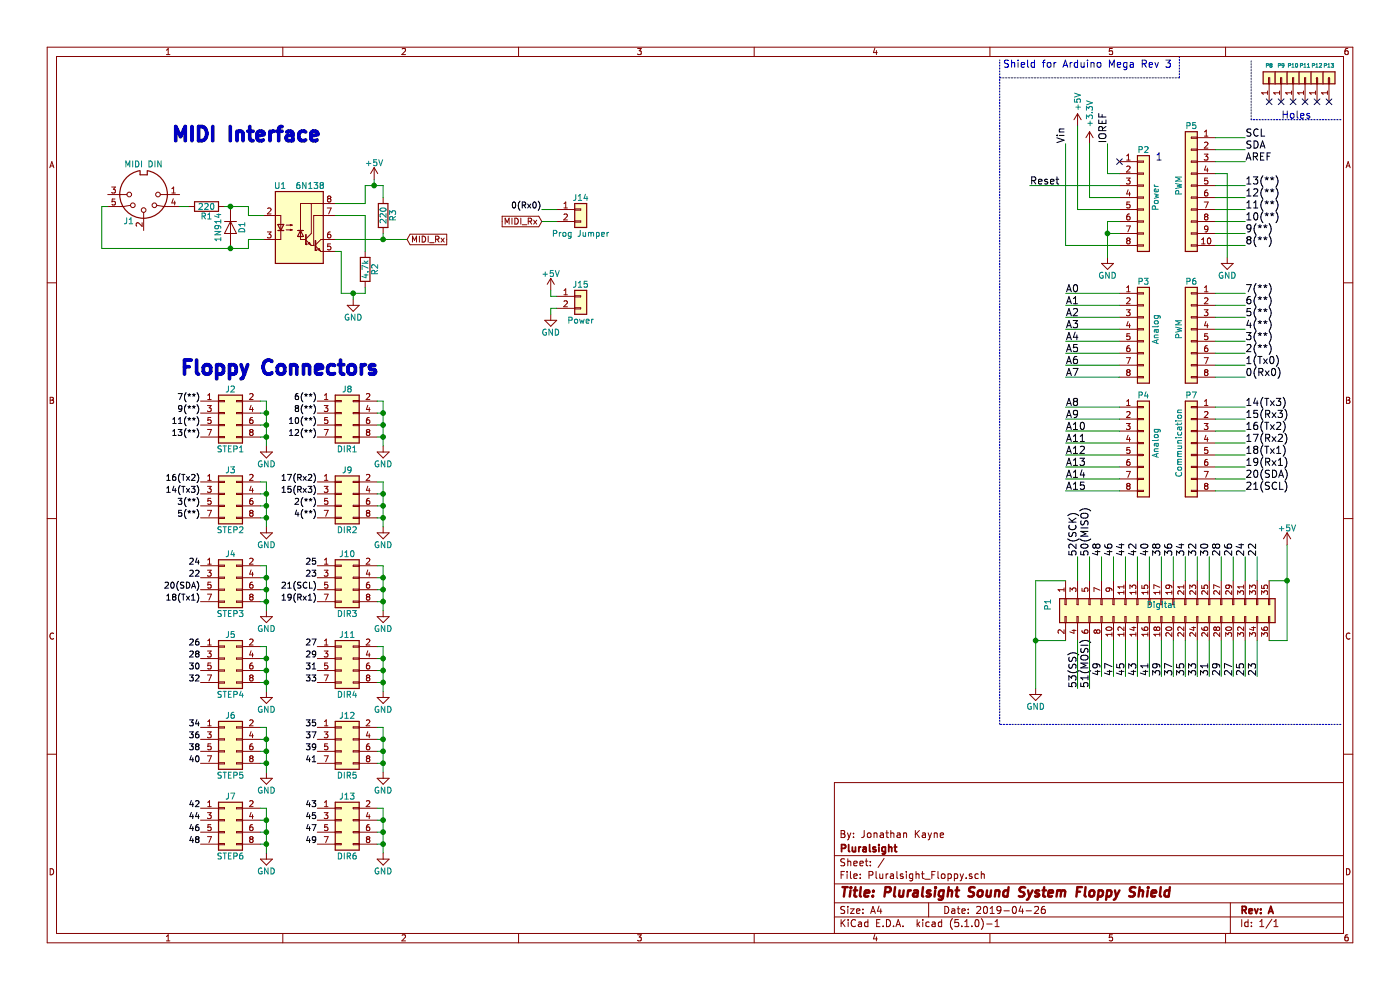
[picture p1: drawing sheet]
EESchema Schematic File Version 4
LIBS:Pluralsight_Floppy-cache
EELAYER 29 0
EELAYER END
$Descr A4 11693 8268
encoding utf-8
Sheet 1 1
Title "Pluralsight Sound System Floppy Shield"
Date "2019-04-26"
Rev "A"
Comp "Pluralsight"
Comment1 "By: Jonathan Kayne"
Comment2 ""
Comment3 ""
Comment4 ""
$EndDescr
NoConn ~ 9350 1350
Text Label 9250 1200 1    60   ~ 0
IOREF
Text Label 8900 1200 1    60   ~ 0
Vin
Text Label 8900 2450 0    60   ~ 0
A0
Text Label 8900 2550 0    60   ~ 0
A1
Text Label 8900 2650 0    60   ~ 0
A2
Text Label 8900 2750 0    60   ~ 0
A3
Text Label 8900 2850 0    60   ~ 0
A4
Text Label 8900 2950 0    60   ~ 0
A5
Text Label 8900 3050 0    60   ~ 0
A6
Text Label 8900 3150 0    60   ~ 0
A7
Text Label 8900 3400 0    60   ~ 0
A8
Text Label 8900 3500 0    60   ~ 0
A9
Text Label 8900 3600 0    60   ~ 0
A10
Text Label 8900 3700 0    60   ~ 0
A11
Text Label 8900 3800 0    60   ~ 0
A12
Text Label 8900 3900 0    60   ~ 0
A13
Text Label 8900 4000 0    60   ~ 0
A14
Text Label 8900 4100 0    60   ~ 0
A15
Text Label 10500 4650 1    60   ~ 0
22
Text Label 10400 4650 1    60   ~ 0
24
Text Label 10300 4650 1    60   ~ 0
26
Text Label 10200 4650 1    60   ~ 0
28
Text Label 10100 4650 1    60   ~ 0
30
Text Label 10000 4650 1    60   ~ 0
32
Text Label 9900 4650 1    60   ~ 0
34
Text Label 9800 4650 1    60   ~ 0
36
Text Label 9700 4650 1    60   ~ 0
38
Text Label 9600 4650 1    60   ~ 0
40
Text Label 9500 4650 1    60   ~ 0
42
Text Label 9400 4650 1    60   ~ 0
44
Text Label 9300 4650 1    60   ~ 0
46
Text Label 9200 4650 1    60   ~ 0
48
Text Label 9100 4650 1    60   ~ 0
50(MISO)
Text Label 9000 4650 1    60   ~ 0
52(SCK)
Text Label 10500 5650 1    60   ~ 0
23
Text Label 10400 5650 1    60   ~ 0
25
Text Label 10300 5650 1    60   ~ 0
27
Text Label 10100 5650 1    60   ~ 0
31
Text Label 10200 5650 1    60   ~ 0
29
Text Label 10000 5650 1    60   ~ 0
33
Text Label 9900 5650 1    60   ~ 0
35
Text Label 9800 5650 1    60   ~ 0
37
Text Label 9700 5650 1    60   ~ 0
39
Text Label 9600 5650 1    60   ~ 0
41
Text Label 9500 5650 1    60   ~ 0
43
Text Label 9400 5650 1    60   ~ 0
45
Text Label 9300 5650 1    60   ~ 0
47
Text Label 9200 5650 1    60   ~ 0
49
Text Label 9100 5750 1    60   ~ 0
51(MOSI)
Text Label 9000 5750 1    60   ~ 0
53(SS)
Text Label 10400 4100 0    60   ~ 0
21(SCL)
Text Label 10400 4000 0    60   ~ 0
20(SDA)
Text Label 10400 3900 0    60   ~ 0
19(Rx1)
Text Label 10400 3800 0    60   ~ 0
18(Tx1)
Text Label 10400 3700 0    60   ~ 0
17(Rx2)
Text Label 10400 3600 0    60   ~ 0
16(Tx2)
Text Label 10400 3500 0    60   ~ 0
15(Rx3)
Text Label 10400 3400 0    60   ~ 0
14(Tx3)
Text Label 10400 1550 0    60   ~ 0
13(**)
Text Label 10400 1650 0    60   ~ 0
12(**)
Text Label 10400 1750 0    60   ~ 0
11(**)
Text Label 10400 1850 0    60   ~ 0
10(**)
Text Label 10400 1950 0    60   ~ 0
9(**)
Text Label 10400 2050 0    60   ~ 0
8(**)
Text Label 10400 2450 0    60   ~ 0
7(**)
Text Label 10400 2550 0    60   ~ 0
6(**)
Text Label 10400 2650 0    60   ~ 0
5(**)
Text Label 10400 2750 0    60   ~ 0
4(**)
Text Label 10400 2850 0    60   ~ 0
3(**)
Text Label 10400 2950 0    60   ~ 0
2(**)
Text Label 10400 3050 0    60   ~ 0
1(Tx0)
Text Label 10400 3150 0    60   ~ 0
0(Rx0)
Text Label 10400 1250 0    60   ~ 0
SDA
Text Label 10400 1150 0    60   ~ 0
SCL
Text Label 10400 1350 0    60   ~ 0
AREF
Text Notes 8375 575  0    60   ~ 0
Shield for Arduino Mega Rev 3
Text Notes 10700 1000 0    60   ~ 0
Holes
$Comp
L Connector_Generic:Conn_01x01 P8
U 1 1
P 10600 650
F 0 "P8" V 10700 650 31  0000 C CNN
F 1 "CONN_01X01" V 10700 650 50  0001 C CNN
F 2 "Socket_Arduino_Mega:Arduino_1pin" H 10600 650 50  0001 C CNN
F 3 "" H 10600 650 50  0000 C CNN
	1    10600 650 
	0    -1   -1   0   
$EndComp
$Comp
L Connector_Generic:Conn_01x01 P9
U 1 1
P 10700 650
F 0 "P9" V 10800 650 31  0000 C CNN
F 1 "CONN_01X01" V 10800 650 50  0001 C CNN
F 2 "Socket_Arduino_Mega:Arduino_1pin" H 10700 650 50  0001 C CNN
F 3 "" H 10700 650 50  0000 C CNN
	1    10700 650 
	0    -1   -1   0   
$EndComp
$Comp
L Connector_Generic:Conn_01x01 P10
U 1 1
P 10800 650
F 0 "P10" V 10900 650 31  0000 C CNN
F 1 "CONN_01X01" V 10900 650 50  0001 C CNN
F 2 "Socket_Arduino_Mega:Arduino_1pin" H 10800 650 50  0001 C CNN
F 3 "" H 10800 650 50  0000 C CNN
	1    10800 650 
	0    -1   -1   0   
$EndComp
$Comp
L Connector_Generic:Conn_01x01 P11
U 1 1
P 10900 650
F 0 "P11" V 11000 650 31  0000 C CNN
F 1 "CONN_01X01" V 11000 650 50  0001 C CNN
F 2 "Socket_Arduino_Mega:Arduino_1pin" H 10900 650 50  0001 C CNN
F 3 "" H 10900 650 50  0000 C CNN
	1    10900 650 
	0    -1   -1   0   
$EndComp
$Comp
L Connector_Generic:Conn_01x01 P12
U 1 1
P 11000 650
F 0 "P12" V 11100 650 31  0000 C CNN
F 1 "CONN_01X01" V 11100 650 50  0001 C CNN
F 2 "Socket_Arduino_Mega:Arduino_1pin" H 11000 650 50  0001 C CNN
F 3 "" H 11000 650 50  0000 C CNN
	1    11000 650 
	0    -1   -1   0   
$EndComp
$Comp
L Connector_Generic:Conn_01x01 P13
U 1 1
P 11100 650
F 0 "P13" V 11200 650 31  0000 C CNN
F 1 "CONN_01X01" V 11200 650 50  0001 C CNN
F 2 "Socket_Arduino_Mega:Arduino_1pin" H 11100 650 50  0001 C CNN
F 3 "" H 11100 650 50  0000 C CNN
	1    11100 650 
	0    -1   -1   0   
$EndComp
NoConn ~ 10600 850 
NoConn ~ 10700 850 
NoConn ~ 10800 850 
NoConn ~ 10900 850 
NoConn ~ 11000 850 
NoConn ~ 11100 850 
$Comp
L Connector_Generic:Conn_01x08 P2
U 1 1
P 9550 1650
F 0 "P2" H 9550 2050 50  0000 C CNN
F 1 "Power" V 9650 1650 50  0000 C CNN
F 2 "Socket_Arduino_Mega:Socket_Strip_Arduino_1x08" H 9550 1650 50  0001 C CNN
F 3 "" H 9550 1650 50  0000 C CNN
	1    9550 1650
	1    0    0    -1  
$EndComp
Text Notes 9650 1350 0    60   ~ 0
1
$Comp
L power:+3V3 #PWR01
U 1 1
P 9100 1200
F 0 "#PWR01" H 9100 1050 50  0001 C CNN
F 1 "+3.3V" V 9100 1450 50  0000 C CNN
F 2 "" H 9100 1200 50  0000 C CNN
F 3 "" H 9100 1200 50  0000 C CNN
	1    9100 1200
	1    0    0    -1  
$EndComp
Text Label 8600 1550 0    60   ~ 0
Reset
$Comp
L power:+5V #PWR02
U 1 1
P 9000 1050
F 0 "#PWR02" H 9000 900 50  0001 C CNN
F 1 "+5V" V 9000 1250 50  0000 C CNN
F 2 "" H 9000 1050 50  0000 C CNN
F 3 "" H 9000 1050 50  0000 C CNN
	1    9000 1050
	1    0    0    -1  
$EndComp
$Comp
L power:GND #PWR03
U 1 1
P 9250 2150
F 0 "#PWR03" H 9250 1900 50  0001 C CNN
F 1 "GND" H 9250 2000 50  0000 C CNN
F 2 "" H 9250 2150 50  0000 C CNN
F 3 "" H 9250 2150 50  0000 C CNN
	1    9250 2150
	1    0    0    -1  
$EndComp
$Comp
L Connector_Generic:Conn_01x10 P5
U 1 1
P 9950 1550
F 0 "P5" H 9950 2050 50  0000 C CNN
F 1 "PWM" V 10050 1550 50  0000 C CNN
F 2 "Socket_Arduino_Mega:Socket_Strip_Arduino_1x10" H 9950 1550 50  0001 C CNN
F 3 "" H 9950 1550 50  0000 C CNN
	1    9950 1550
	-1   0    0    -1  
$EndComp
$Comp
L power:GND #PWR04
U 1 1
P 10250 2150
F 0 "#PWR04" H 10250 1900 50  0001 C CNN
F 1 "GND" H 10250 2000 50  0000 C CNN
F 2 "" H 10250 2150 50  0000 C CNN
F 3 "" H 10250 2150 50  0000 C CNN
	1    10250 2150
	1    0    0    -1  
$EndComp
$Comp
L Connector_Generic:Conn_01x08 P3
U 1 1
P 9550 2750
F 0 "P3" H 9550 3150 50  0000 C CNN
F 1 "Analog" V 9650 2750 50  0000 C CNN
F 2 "Socket_Arduino_Mega:Socket_Strip_Arduino_1x08" H 9550 2750 50  0001 C CNN
F 3 "" H 9550 2750 50  0000 C CNN
	1    9550 2750
	1    0    0    -1  
$EndComp
$Comp
L Connector_Generic:Conn_01x08 P6
U 1 1
P 9950 2750
F 0 "P6" H 9950 3150 50  0000 C CNN
F 1 "PWM" V 10050 2750 50  0000 C CNN
F 2 "Socket_Arduino_Mega:Socket_Strip_Arduino_1x08" H 9950 2750 50  0001 C CNN
F 3 "" H 9950 2750 50  0000 C CNN
	1    9950 2750
	-1   0    0    -1  
$EndComp
$Comp
L Connector_Generic:Conn_01x08 P4
U 1 1
P 9550 3700
F 0 "P4" H 9550 4100 50  0000 C CNN
F 1 "Analog" V 9650 3700 50  0000 C CNN
F 2 "Socket_Arduino_Mega:Socket_Strip_Arduino_1x08" H 9550 3700 50  0001 C CNN
F 3 "" H 9550 3700 50  0000 C CNN
	1    9550 3700
	1    0    0    -1  
$EndComp
$Comp
L Connector_Generic:Conn_01x08 P7
U 1 1
P 9950 3700
F 0 "P7" H 9950 4100 50  0000 C CNN
F 1 "Communication" V 10050 3700 50  0000 C CNN
F 2 "Socket_Arduino_Mega:Socket_Strip_Arduino_1x08" H 9950 3700 50  0001 C CNN
F 3 "" H 9950 3700 50  0000 C CNN
	1    9950 3700
	-1   0    0    -1  
$EndComp
$Comp
L Connector_Generic:Conn_02x18_Odd_Even P1
U 1 1
P 9700 5050
F 0 "P1" H 9700 6000 50  0000 C CNN
F 1 "Digital" V 9700 5050 50  0000 C CNN
F 2 "Socket_Arduino_Mega:Socket_Strip_Arduino_2x18" H 9700 4000 50  0001 C CNN
F 3 "" H 9700 4000 50  0000 C CNN
	1    9700 5050
	0    -1   1    0   
$EndComp
Wire Wire Line
	9100 1200 9100 1650
Wire Wire Line
	9250 1450 9250 1200
Wire Wire Line
	9350 1450 9250 1450
Wire Notes Line
	10450 1000 10450 500 
Wire Notes Line
	11200 1000 10450 1000
Wire Notes Line
	9850 650  9850 475 
Wire Notes Line
	8350 650  9850 650 
Wire Wire Line
	9100 1650 9350 1650
Wire Wire Line
	9000 1050 9000 1750
Wire Wire Line
	9000 1750 9350 1750
Wire Wire Line
	9350 2050 8900 2050
Wire Wire Line
	8900 2050 8900 1200
Wire Wire Line
	8600 1550 9350 1550
Wire Wire Line
	9350 1850 9250 1850
Wire Wire Line
	9250 1850 9250 1950
Wire Wire Line
	9250 1950 9250 2150
Wire Wire Line
	9350 1950 9250 1950
Connection ~ 9250 1950
Wire Wire Line
	10150 1150 10400 1150
Wire Wire Line
	10400 1250 10150 1250
Wire Wire Line
	10150 1350 10400 1350
Wire Wire Line
	10150 1550 10400 1550
Wire Wire Line
	10400 1650 10150 1650
Wire Wire Line
	10150 1750 10400 1750
Wire Wire Line
	10150 1850 10400 1850
Wire Wire Line
	10400 1950 10150 1950
Wire Wire Line
	10150 2050 10400 2050
Wire Wire Line
	10250 2150 10250 1450
Wire Wire Line
	10250 1450 10150 1450
Wire Wire Line
	9350 2450 8900 2450
Wire Wire Line
	8900 2550 9350 2550
Wire Wire Line
	9350 2650 8900 2650
Wire Wire Line
	8900 2750 9350 2750
Wire Wire Line
	9350 2850 8900 2850
Wire Wire Line
	8900 2950 9350 2950
Wire Wire Line
	9350 3050 8900 3050
Wire Wire Line
	8900 3150 9350 3150
Wire Wire Line
	10400 2450 10150 2450
Wire Wire Line
	10150 2550 10400 2550
Wire Wire Line
	10400 2650 10150 2650
Wire Wire Line
	10150 2750 10400 2750
Wire Wire Line
	10400 2850 10150 2850
Wire Wire Line
	10150 2950 10400 2950
Wire Wire Line
	10400 3050 10150 3050
Wire Wire Line
	10150 3150 10400 3150
Wire Wire Line
	9350 3400 8900 3400
Wire Wire Line
	8900 3500 9350 3500
Wire Wire Line
	9350 3600 8900 3600
Wire Wire Line
	8900 3700 9350 3700
Wire Wire Line
	9350 3800 8900 3800
Wire Wire Line
	8900 3900 9350 3900
Wire Wire Line
	9350 4000 8900 4000
Wire Wire Line
	8900 4100 9350 4100
Wire Wire Line
	10400 3400 10150 3400
Wire Wire Line
	10150 3500 10400 3500
Wire Wire Line
	10400 3600 10150 3600
Wire Wire Line
	10150 3700 10400 3700
Wire Wire Line
	10400 3800 10150 3800
Wire Wire Line
	10150 3900 10400 3900
Wire Wire Line
	10400 4000 10150 4000
Wire Wire Line
	10150 4100 10400 4100
Wire Wire Line
	10500 4850 10500 4650
Wire Wire Line
	10400 4850 10400 4650
Wire Wire Line
	10300 4850 10300 4650
Wire Wire Line
	10200 4850 10200 4650
Wire Wire Line
	10100 4850 10100 4650
Wire Wire Line
	10000 4850 10000 4650
Wire Wire Line
	9900 4850 9900 4650
Wire Wire Line
	9800 4850 9800 4650
Wire Wire Line
	9700 4850 9700 4650
Wire Wire Line
	9600 4850 9600 4650
Wire Wire Line
	9500 4850 9500 4650
Wire Wire Line
	9400 4850 9400 4650
Wire Wire Line
	9300 4850 9300 4650
Wire Wire Line
	9200 4850 9200 4650
Wire Wire Line
	9100 4850 9100 4650
Wire Wire Line
	9000 4850 9000 4650
Wire Wire Line
	10500 5350 10500 5650
Wire Wire Line
	10400 5350 10400 5650
Wire Wire Line
	10300 5350 10300 5650
Wire Wire Line
	10200 5350 10200 5650
Wire Wire Line
	10100 5350 10100 5650
Wire Wire Line
	10000 5350 10000 5650
Wire Wire Line
	9900 5350 9900 5650
Wire Wire Line
	9800 5350 9800 5650
Wire Wire Line
	9700 5350 9700 5650
Wire Wire Line
	9600 5350 9600 5650
Wire Wire Line
	9500 5350 9500 5650
Wire Wire Line
	9400 5350 9400 5650
Wire Wire Line
	9300 5350 9300 5650
Wire Wire Line
	9200 5350 9200 5650
Wire Wire Line
	9100 5350 9100 5750
Wire Wire Line
	9000 5350 9000 5750
Wire Wire Line
	8900 4850 8650 4850
$Comp
L power:GND #PWR05
U 1 1
P 8650 5750
F 0 "#PWR05" H 8650 5500 50  0001 C CNN
F 1 "GND" H 8650 5600 50  0000 C CNN
F 2 "" H 8650 5750 50  0000 C CNN
F 3 "" H 8650 5750 50  0000 C CNN
	1    8650 5750
	1    0    0    -1  
$EndComp
Wire Wire Line
	8900 5350 8650 5350
Connection ~ 8650 5350
Wire Wire Line
	10750 5350 10600 5350
Wire Wire Line
	10750 4850 10600 4850
$Comp
L power:+5V #PWR06
U 1 1
P 10750 4550
F 0 "#PWR06" H 10750 4400 50  0001 C CNN
F 1 "+5V" H 10750 4690 50  0000 C CNN
F 2 "" H 10750 4550 50  0000 C CNN
F 3 "" H 10750 4550 50  0000 C CNN
	1    10750 4550
	1    0    0    -1  
$EndComp
Connection ~ 10750 4850
Wire Wire Line
	10750 4550 10750 4850
Wire Wire Line
	10750 4850 10750 5350
Wire Wire Line
	8650 4850 8650 5350
Wire Wire Line
	8650 5350 8650 5750
Wire Notes Line
	11200 6050 8350 6050
Wire Notes Line
	8350 6050 8350 500 
$Comp
L Isolator:6N138 U1
U 1 1
P 2500 1900
F 0 "U1" H 2340 2250 50  0000 C CNN
F 1 "6N138" H 2590 2250 50  0000 C CNN
F 2 "Package_DIP:DIP-8_W7.62mm_LongPads" H 2790 1600 50  0001 C CNN
F 3 "http://www.onsemi.com/pub/Collateral/HCPL2731-D.pdf" H 2790 1600 50  0001 C CNN
	1    2500 1900
	1    0    0    -1  
$EndComp
$Comp
L Device:R R1
U 1 1
P 1725 1725
F 0 "R1" V 1805 1725 50  0000 C CNN
F 1 "220" V 1725 1725 50  0000 C CNN
F 2 "Resistors_THT:R_Axial_DIN0207_L6.3mm_D2.5mm_P15.24mm_Horizontal" V 1655 1725 50  0001 C CNN
F 3 "~" H 1725 1725 50  0001 C CNN
	1    1725 1725
	0    1    1    0   
$EndComp
$Comp
L Device:R R3
U 1 1
P 3200 1800
F 0 "R3" V 3280 1800 50  0000 C CNN
F 1 "220" V 3200 1800 50  0000 C CNN
F 2 "Resistors_THT:R_Axial_DIN0207_L6.3mm_D2.5mm_P15.24mm_Horizontal" V 3130 1800 50  0001 C CNN
F 3 "~" H 3200 1800 50  0001 C CNN
	1    3200 1800
	1    0    0    -1  
$EndComp
$Comp
L Device:R R2
U 1 1
P 3050 2250
F 0 "R2" V 3130 2250 50  0000 C CNN
F 1 "4.7k" V 3050 2250 50  0000 C CNN
F 2 "Resistors_THT:R_Axial_DIN0207_L6.3mm_D2.5mm_P15.24mm_Horizontal" V 2980 2250 50  0001 C CNN
F 3 "~" H 3050 2250 50  0001 C CNN
	1    3050 2250
	1    0    0    -1  
$EndComp
$Comp
L Device:D D1
U 1 1
P 1925 1900
F 0 "D1" H 1925 2000 50  0000 C CNN
F 1 "1N914" H 1925 1800 50  0000 C CNN
F 2 "Diode_THT:D_DO-15_P15.24mm_Horizontal" H 1925 1900 50  0001 C CNN
F 3 "~" H 1925 1900 50  0001 C CNN
	1    1925 1900
	0    1    1    0   
$EndComp
$Comp
L Connector:DIN-5_180degree J1
U 1 1
P 1200 1625
F 0 "J1" H 1325 1850 50  0000 C CNN
F 1 "MIDI DIN" H 1200 1375 50  0000 C CNN
F 2 "Connectors:SDS-50J" H 1200 1625 50  0001 C CNN
F 3 "http://www.mouser.com/ds/2/18/40_c091_abd_e-75918.pdf" H 1200 1625 50  0001 C CNN
	1    1200 1625
	-1   0    0    1   
$EndComp
Wire Wire Line
	1500 1725 1575 1725
Wire Wire Line
	1875 1725 1925 1725
Wire Wire Line
	1925 1725 1925 1750
Wire Wire Line
	1925 1725 2075 1725
Wire Wire Line
	2075 1725 2075 1800
Wire Wire Line
	2075 1800 2200 1800
Connection ~ 1925 1725
Wire Wire Line
	2200 2000 2075 2000
Wire Wire Line
	2075 2000 2075 2075
Wire Wire Line
	2075 2075 1925 2075
Wire Wire Line
	1925 2075 1925 2050
Wire Wire Line
	1925 2075 850  2075
Wire Wire Line
	850  2075 850  1725
Wire Wire Line
	850  1725 900  1725
Connection ~ 1925 2075
Wire Wire Line
	2800 1800 3050 1800
Wire Wire Line
	3050 1800 3050 2100
Wire Wire Line
	2800 2100 2850 2100
Wire Wire Line
	2850 2100 2850 2450
Wire Wire Line
	2850 2450 2950 2450
Wire Wire Line
	3050 2450 3050 2400
Wire Wire Line
	2800 2000 3200 2000
Wire Wire Line
	3200 2000 3200 1950
Wire Wire Line
	3200 1650 3200 1550
Wire Wire Line
	3200 1550 3125 1550
Wire Wire Line
	3050 1550 3050 1700
Wire Wire Line
	3050 1700 2800 1700
Text GLabel 3400 2000 2    50   Input ~ 0
MIDI_Rx
Wire Wire Line
	3200 2000 3400 2000
Connection ~ 3200 2000
$Comp
L power:+5V #PWR014
U 1 1
P 3125 1500
F 0 "#PWR014" H 3125 1350 50  0001 C CNN
F 1 "+5V" H 3125 1640 50  0000 C CNN
F 2 "" H 3125 1500 50  0001 C CNN
F 3 "" H 3125 1500 50  0001 C CNN
	1    3125 1500
	1    0    0    -1  
$EndComp
$Comp
L power:GND #PWR013
U 1 1
P 2950 2500
F 0 "#PWR013" H 2950 2250 50  0001 C CNN
F 1 "GND" H 2950 2350 50  0000 C CNN
F 2 "" H 2950 2500 50  0001 C CNN
F 3 "" H 2950 2500 50  0001 C CNN
	1    2950 2500
	1    0    0    -1  
$EndComp
Wire Wire Line
	2950 2500 2950 2450
Connection ~ 2950 2450
Wire Wire Line
	2950 2450 3050 2450
Wire Wire Line
	3125 1500 3125 1550
Connection ~ 3125 1550
Wire Wire Line
	3125 1550 3050 1550
Text Notes 1425 1200 0    118  ~ 24
MIDI Interface
$Comp
L Connector_Generic:Conn_01x02 J14
U 1 1
P 4850 1750
F 0 "J14" H 4850 1850 50  0000 C CNN
F 1 "Prog Jumper" H 4850 1550 50  0000 C CNN
F 2 "Connector_PinHeader_2.54mm:PinHeader_1x02_P2.54mm_Vertical" H 4850 1750 50  0001 C CNN
F 3 "~" H 4850 1750 50  0001 C CNN
	1    4850 1750
	1    0    0    -1  
$EndComp
Text GLabel 4525 1850 0    50   Input ~ 0
MIDI_Rx
Wire Wire Line
	4525 1850 4650 1850
Wire Wire Line
	4525 1750 4650 1750
Text Label 4525 1750 2    50   ~ 0
0(Rx0)
$Comp
L Connector_Generic:Conn_02x04_Odd_Even J2
U 1 1
P 1875 3450
F 0 "J2" H 1925 3650 50  0000 C CNN
F 1 "STEP1" H 1925 3150 50  0000 C CNN
F 2 "Pluralsight:PinHeader_2x04_P2.54mm_Vertical_zigzag" H 1875 3450 50  0001 C CNN
F 3 "~" H 1875 3450 50  0001 C CNN
	1    1875 3450
	1    0    0    -1  
$EndComp
$Comp
L power:GND #PWR07
U 1 1
P 2225 3725
F 0 "#PWR07" H 2225 3475 50  0001 C CNN
F 1 "GND" H 2225 3575 50  0000 C CNN
F 2 "" H 2225 3725 50  0001 C CNN
F 3 "" H 2225 3725 50  0001 C CNN
	1    2225 3725
	1    0    0    -1  
$EndComp
Wire Wire Line
	2225 3725 2225 3650
Wire Wire Line
	2225 3350 2175 3350
Wire Wire Line
	2175 3450 2225 3450
Connection ~ 2225 3450
Wire Wire Line
	2225 3450 2225 3350
Wire Wire Line
	2175 3550 2225 3550
Connection ~ 2225 3550
Wire Wire Line
	2225 3550 2225 3450
Wire Wire Line
	2175 3650 2225 3650
Connection ~ 2225 3650
Wire Wire Line
	2225 3650 2225 3550
$Comp
L Connector_Generic:Conn_02x04_Odd_Even J8
U 1 1
P 2850 3450
F 0 "J8" H 2900 3650 50  0000 C CNN
F 1 "DIR1" H 2900 3150 50  0000 C CNN
F 2 "Pluralsight:PinHeader_2x04_P2.54mm_Vertical_zigzag" H 2850 3450 50  0001 C CNN
F 3 "~" H 2850 3450 50  0001 C CNN
	1    2850 3450
	1    0    0    -1  
$EndComp
$Comp
L power:GND #PWR015
U 1 1
P 3200 3725
F 0 "#PWR015" H 3200 3475 50  0001 C CNN
F 1 "GND" H 3200 3575 50  0000 C CNN
F 2 "" H 3200 3725 50  0001 C CNN
F 3 "" H 3200 3725 50  0001 C CNN
	1    3200 3725
	1    0    0    -1  
$EndComp
Wire Wire Line
	3200 3725 3200 3650
Wire Wire Line
	3200 3350 3150 3350
Wire Wire Line
	3150 3450 3200 3450
Connection ~ 3200 3450
Wire Wire Line
	3200 3450 3200 3350
Wire Wire Line
	3150 3550 3200 3550
Connection ~ 3200 3550
Wire Wire Line
	3200 3550 3200 3450
Wire Wire Line
	3150 3650 3200 3650
Connection ~ 3200 3650
Wire Wire Line
	3200 3650 3200 3550
$Comp
L Connector_Generic:Conn_02x04_Odd_Even J3
U 1 1
P 1875 4125
F 0 "J3" H 1925 4325 50  0000 C CNN
F 1 "STEP2" H 1925 3825 50  0000 C CNN
F 2 "Pluralsight:PinHeader_2x04_P2.54mm_Vertical_zigzag" H 1875 4125 50  0001 C CNN
F 3 "~" H 1875 4125 50  0001 C CNN
	1    1875 4125
	1    0    0    -1  
$EndComp
$Comp
L power:GND #PWR08
U 1 1
P 2225 4400
F 0 "#PWR08" H 2225 4150 50  0001 C CNN
F 1 "GND" H 2225 4250 50  0000 C CNN
F 2 "" H 2225 4400 50  0001 C CNN
F 3 "" H 2225 4400 50  0001 C CNN
	1    2225 4400
	1    0    0    -1  
$EndComp
Wire Wire Line
	2225 4400 2225 4325
Wire Wire Line
	2225 4025 2175 4025
Wire Wire Line
	2175 4125 2225 4125
Connection ~ 2225 4125
Wire Wire Line
	2225 4125 2225 4025
Wire Wire Line
	2175 4225 2225 4225
Connection ~ 2225 4225
Wire Wire Line
	2225 4225 2225 4125
Wire Wire Line
	2175 4325 2225 4325
Connection ~ 2225 4325
Wire Wire Line
	2225 4325 2225 4225
$Comp
L Connector_Generic:Conn_02x04_Odd_Even J9
U 1 1
P 2850 4125
F 0 "J9" H 2900 4325 50  0000 C CNN
F 1 "DIR2" H 2900 3825 50  0000 C CNN
F 2 "Pluralsight:PinHeader_2x04_P2.54mm_Vertical_zigzag" H 2850 4125 50  0001 C CNN
F 3 "~" H 2850 4125 50  0001 C CNN
	1    2850 4125
	1    0    0    -1  
$EndComp
$Comp
L power:GND #PWR016
U 1 1
P 3200 4400
F 0 "#PWR016" H 3200 4150 50  0001 C CNN
F 1 "GND" H 3200 4250 50  0000 C CNN
F 2 "" H 3200 4400 50  0001 C CNN
F 3 "" H 3200 4400 50  0001 C CNN
	1    3200 4400
	1    0    0    -1  
$EndComp
Wire Wire Line
	3200 4400 3200 4325
Wire Wire Line
	3200 4025 3150 4025
Wire Wire Line
	3150 4125 3200 4125
Connection ~ 3200 4125
Wire Wire Line
	3200 4125 3200 4025
Wire Wire Line
	3150 4225 3200 4225
Connection ~ 3200 4225
Wire Wire Line
	3200 4225 3200 4125
Wire Wire Line
	3150 4325 3200 4325
Connection ~ 3200 4325
Wire Wire Line
	3200 4325 3200 4225
$Comp
L Connector_Generic:Conn_02x04_Odd_Even J4
U 1 1
P 1875 4825
F 0 "J4" H 1925 5025 50  0000 C CNN
F 1 "STEP3" H 1925 4525 50  0000 C CNN
F 2 "Pluralsight:PinHeader_2x04_P2.54mm_Vertical_zigzag" H 1875 4825 50  0001 C CNN
F 3 "~" H 1875 4825 50  0001 C CNN
	1    1875 4825
	1    0    0    -1  
$EndComp
$Comp
L power:GND #PWR09
U 1 1
P 2225 5100
F 0 "#PWR09" H 2225 4850 50  0001 C CNN
F 1 "GND" H 2225 4950 50  0000 C CNN
F 2 "" H 2225 5100 50  0001 C CNN
F 3 "" H 2225 5100 50  0001 C CNN
	1    2225 5100
	1    0    0    -1  
$EndComp
Wire Wire Line
	2225 5100 2225 5025
Wire Wire Line
	2225 4725 2175 4725
Wire Wire Line
	2175 4825 2225 4825
Connection ~ 2225 4825
Wire Wire Line
	2225 4825 2225 4725
Wire Wire Line
	2175 4925 2225 4925
Connection ~ 2225 4925
Wire Wire Line
	2225 4925 2225 4825
Wire Wire Line
	2175 5025 2225 5025
Connection ~ 2225 5025
Wire Wire Line
	2225 5025 2225 4925
$Comp
L Connector_Generic:Conn_02x04_Odd_Even J10
U 1 1
P 2850 4825
F 0 "J10" H 2900 5025 50  0000 C CNN
F 1 "DIR3" H 2900 4525 50  0000 C CNN
F 2 "Pluralsight:PinHeader_2x04_P2.54mm_Vertical_zigzag" H 2850 4825 50  0001 C CNN
F 3 "~" H 2850 4825 50  0001 C CNN
	1    2850 4825
	1    0    0    -1  
$EndComp
$Comp
L power:GND #PWR017
U 1 1
P 3200 5100
F 0 "#PWR017" H 3200 4850 50  0001 C CNN
F 1 "GND" H 3200 4950 50  0000 C CNN
F 2 "" H 3200 5100 50  0001 C CNN
F 3 "" H 3200 5100 50  0001 C CNN
	1    3200 5100
	1    0    0    -1  
$EndComp
Wire Wire Line
	3200 5100 3200 5025
Wire Wire Line
	3200 4725 3150 4725
Wire Wire Line
	3150 4825 3200 4825
Connection ~ 3200 4825
Wire Wire Line
	3200 4825 3200 4725
Wire Wire Line
	3150 4925 3200 4925
Connection ~ 3200 4925
Wire Wire Line
	3200 4925 3200 4825
Wire Wire Line
	3150 5025 3200 5025
Connection ~ 3200 5025
Wire Wire Line
	3200 5025 3200 4925
$Comp
L Connector_Generic:Conn_02x04_Odd_Even J5
U 1 1
P 1875 5500
F 0 "J5" H 1925 5700 50  0000 C CNN
F 1 "STEP4" H 1925 5200 50  0000 C CNN
F 2 "Pluralsight:PinHeader_2x04_P2.54mm_Vertical_zigzag" H 1875 5500 50  0001 C CNN
F 3 "~" H 1875 5500 50  0001 C CNN
	1    1875 5500
	1    0    0    -1  
$EndComp
$Comp
L power:GND #PWR010
U 1 1
P 2225 5775
F 0 "#PWR010" H 2225 5525 50  0001 C CNN
F 1 "GND" H 2225 5625 50  0000 C CNN
F 2 "" H 2225 5775 50  0001 C CNN
F 3 "" H 2225 5775 50  0001 C CNN
	1    2225 5775
	1    0    0    -1  
$EndComp
Wire Wire Line
	2225 5775 2225 5700
Wire Wire Line
	2225 5400 2175 5400
Wire Wire Line
	2175 5500 2225 5500
Connection ~ 2225 5500
Wire Wire Line
	2225 5500 2225 5400
Wire Wire Line
	2175 5600 2225 5600
Connection ~ 2225 5600
Wire Wire Line
	2225 5600 2225 5500
Wire Wire Line
	2175 5700 2225 5700
Connection ~ 2225 5700
Wire Wire Line
	2225 5700 2225 5600
$Comp
L Connector_Generic:Conn_02x04_Odd_Even J11
U 1 1
P 2850 5500
F 0 "J11" H 2900 5700 50  0000 C CNN
F 1 "DIR4" H 2900 5200 50  0000 C CNN
F 2 "Pluralsight:PinHeader_2x04_P2.54mm_Vertical_zigzag" H 2850 5500 50  0001 C CNN
F 3 "~" H 2850 5500 50  0001 C CNN
	1    2850 5500
	1    0    0    -1  
$EndComp
$Comp
L power:GND #PWR018
U 1 1
P 3200 5775
F 0 "#PWR018" H 3200 5525 50  0001 C CNN
F 1 "GND" H 3200 5625 50  0000 C CNN
F 2 "" H 3200 5775 50  0001 C CNN
F 3 "" H 3200 5775 50  0001 C CNN
	1    3200 5775
	1    0    0    -1  
$EndComp
Wire Wire Line
	3200 5775 3200 5700
Wire Wire Line
	3200 5400 3150 5400
Wire Wire Line
	3150 5500 3200 5500
Connection ~ 3200 5500
Wire Wire Line
	3200 5500 3200 5400
Wire Wire Line
	3150 5600 3200 5600
Connection ~ 3200 5600
Wire Wire Line
	3200 5600 3200 5500
Wire Wire Line
	3150 5700 3200 5700
Connection ~ 3200 5700
Wire Wire Line
	3200 5700 3200 5600
$Comp
L Connector_Generic:Conn_02x04_Odd_Even J6
U 1 1
P 1875 6175
F 0 "J6" H 1925 6375 50  0000 C CNN
F 1 "STEP5" H 1925 5875 50  0000 C CNN
F 2 "Pluralsight:PinHeader_2x04_P2.54mm_Vertical_zigzag" H 1875 6175 50  0001 C CNN
F 3 "~" H 1875 6175 50  0001 C CNN
	1    1875 6175
	1    0    0    -1  
$EndComp
$Comp
L power:GND #PWR011
U 1 1
P 2225 6450
F 0 "#PWR011" H 2225 6200 50  0001 C CNN
F 1 "GND" H 2225 6300 50  0000 C CNN
F 2 "" H 2225 6450 50  0001 C CNN
F 3 "" H 2225 6450 50  0001 C CNN
	1    2225 6450
	1    0    0    -1  
$EndComp
Wire Wire Line
	2225 6450 2225 6375
Wire Wire Line
	2225 6075 2175 6075
Wire Wire Line
	2175 6175 2225 6175
Connection ~ 2225 6175
Wire Wire Line
	2225 6175 2225 6075
Wire Wire Line
	2175 6275 2225 6275
Connection ~ 2225 6275
Wire Wire Line
	2225 6275 2225 6175
Wire Wire Line
	2175 6375 2225 6375
Connection ~ 2225 6375
Wire Wire Line
	2225 6375 2225 6275
$Comp
L Connector_Generic:Conn_02x04_Odd_Even J12
U 1 1
P 2850 6175
F 0 "J12" H 2900 6375 50  0000 C CNN
F 1 "DIR5" H 2900 5875 50  0000 C CNN
F 2 "Pluralsight:PinHeader_2x04_P2.54mm_Vertical_zigzag" H 2850 6175 50  0001 C CNN
F 3 "~" H 2850 6175 50  0001 C CNN
	1    2850 6175
	1    0    0    -1  
$EndComp
$Comp
L power:GND #PWR019
U 1 1
P 3200 6450
F 0 "#PWR019" H 3200 6200 50  0001 C CNN
F 1 "GND" H 3200 6300 50  0000 C CNN
F 2 "" H 3200 6450 50  0001 C CNN
F 3 "" H 3200 6450 50  0001 C CNN
	1    3200 6450
	1    0    0    -1  
$EndComp
Wire Wire Line
	3200 6450 3200 6375
Wire Wire Line
	3200 6075 3150 6075
Wire Wire Line
	3150 6175 3200 6175
Connection ~ 3200 6175
Wire Wire Line
	3200 6175 3200 6075
Wire Wire Line
	3150 6275 3200 6275
Connection ~ 3200 6275
Wire Wire Line
	3200 6275 3200 6175
Wire Wire Line
	3150 6375 3200 6375
Connection ~ 3200 6375
Wire Wire Line
	3200 6375 3200 6275
$Comp
L Connector_Generic:Conn_02x04_Odd_Even J7
U 1 1
P 1875 6850
F 0 "J7" H 1925 7050 50  0000 C CNN
F 1 "STEP6" H 1925 6550 50  0000 C CNN
F 2 "Pluralsight:PinHeader_2x04_P2.54mm_Vertical_zigzag" H 1875 6850 50  0001 C CNN
F 3 "~" H 1875 6850 50  0001 C CNN
	1    1875 6850
	1    0    0    -1  
$EndComp
$Comp
L power:GND #PWR012
U 1 1
P 2225 7125
F 0 "#PWR012" H 2225 6875 50  0001 C CNN
F 1 "GND" H 2225 6975 50  0000 C CNN
F 2 "" H 2225 7125 50  0001 C CNN
F 3 "" H 2225 7125 50  0001 C CNN
	1    2225 7125
	1    0    0    -1  
$EndComp
Wire Wire Line
	2225 7125 2225 7050
Wire Wire Line
	2225 6750 2175 6750
Wire Wire Line
	2175 6850 2225 6850
Connection ~ 2225 6850
Wire Wire Line
	2225 6850 2225 6750
Wire Wire Line
	2175 6950 2225 6950
Connection ~ 2225 6950
Wire Wire Line
	2225 6950 2225 6850
Wire Wire Line
	2175 7050 2225 7050
Connection ~ 2225 7050
Wire Wire Line
	2225 7050 2225 6950
$Comp
L Connector_Generic:Conn_02x04_Odd_Even J13
U 1 1
P 2850 6850
F 0 "J13" H 2900 7050 50  0000 C CNN
F 1 "DIR6" H 2900 6550 50  0000 C CNN
F 2 "Pluralsight:PinHeader_2x04_P2.54mm_Vertical_zigzag" H 2850 6850 50  0001 C CNN
F 3 "~" H 2850 6850 50  0001 C CNN
	1    2850 6850
	1    0    0    -1  
$EndComp
$Comp
L power:GND #PWR020
U 1 1
P 3200 7125
F 0 "#PWR020" H 3200 6875 50  0001 C CNN
F 1 "GND" H 3200 6975 50  0000 C CNN
F 2 "" H 3200 7125 50  0001 C CNN
F 3 "" H 3200 7125 50  0001 C CNN
	1    3200 7125
	1    0    0    -1  
$EndComp
Wire Wire Line
	3200 7125 3200 7050
Wire Wire Line
	3200 6750 3150 6750
Wire Wire Line
	3150 6850 3200 6850
Connection ~ 3200 6850
Wire Wire Line
	3200 6850 3200 6750
Wire Wire Line
	3150 6950 3200 6950
Connection ~ 3200 6950
Wire Wire Line
	3200 6950 3200 6850
Wire Wire Line
	3150 7050 3200 7050
Connection ~ 3200 7050
Wire Wire Line
	3200 7050 3200 6950
Text Label 2650 4225 2    50   ~ 0
2(**)
Text Label 1675 4225 2    50   ~ 0
3(**)
Text Label 2650 4325 2    50   ~ 0
4(**)
Text Label 1675 4325 2    50   ~ 0
5(**)
Text Label 2650 3350 2    50   ~ 0
6(**)
Text Label 1675 3350 2    50   ~ 0
7(**)
Text Label 2650 3450 2    50   ~ 0
8(**)
Text Label 1675 3450 2    50   ~ 0
9(**)
Text Label 2650 3550 2    50   ~ 0
10(**)
Text Label 1675 3550 2    50   ~ 0
11(**)
Text Label 2650 3650 2    50   ~ 0
12(**)
Text Label 1675 3650 2    50   ~ 0
13(**)
Text Label 1675 4125 2    50   ~ 0
14(Tx3)
Text Label 2650 4125 2    50   ~ 0
15(Rx3)
Text Label 1675 4025 2    50   ~ 0
16(Tx2)
Text Label 2650 4025 2    50   ~ 0
17(Rx2)
Text Label 1675 5025 2    50   ~ 0
18(Tx1)
Text Label 2650 5025 2    50   ~ 0
19(Rx1)
Text Label 1675 4925 2    50   ~ 0
20(SDA)
Text Label 2650 4925 2    50   ~ 0
21(SCL)
Text Label 1675 4825 2    50   ~ 0
22
Text Label 2650 4825 2    50   ~ 0
23
Text Label 1675 4725 2    50   ~ 0
24
Text Label 2650 4725 2    50   ~ 0
25
Text Label 1675 5400 2    50   ~ 0
26
Text Label 2650 5400 2    50   ~ 0
27
Text Label 1675 5500 2    50   ~ 0
28
Text Label 2650 5500 2    50   ~ 0
29
Text Label 1675 5600 2    50   ~ 0
30
Text Label 2650 5600 2    50   ~ 0
31
Text Label 1675 5700 2    50   ~ 0
32
Text Label 2650 5700 2    50   ~ 0
33
Text Label 1675 6075 2    50   ~ 0
34
Text Label 2650 6075 2    50   ~ 0
35
Text Label 1675 6175 2    50   ~ 0
36
Text Label 2650 6175 2    50   ~ 0
37
Text Label 1675 6275 2    50   ~ 0
38
Text Label 2650 6275 2    50   ~ 0
39
Text Label 1675 6375 2    50   ~ 0
40
Text Label 2650 6375 2    50   ~ 0
41
Text Label 1675 6750 2    50   ~ 0
42
Text Label 2650 6750 2    50   ~ 0
43
Text Label 1675 6850 2    50   ~ 0
44
Text Label 2650 6850 2    50   ~ 0
45
Text Label 1675 6950 2    50   ~ 0
46
Text Label 2650 6950 2    50   ~ 0
47
Text Label 1675 7050 2    50   ~ 0
48
Text Label 2650 7050 2    50   ~ 0
49
Text Notes 3175 3150 2    118  ~ 24
Floppy Connectors
$Comp
L Connector_Generic:Conn_01x02 J15
U 1 1
P 4850 2475
F 0 "J15" H 4850 2575 50  0000 C CNN
F 1 "Power" H 4850 2275 50  0000 C CNN
F 2 "Pluralsight:2_Pos_Screw_Term" H 4850 2475 50  0001 C CNN
F 3 "~" H 4850 2475 50  0001 C CNN
	1    4850 2475
	1    0    0    -1  
$EndComp
$Comp
L power:GND #PWR022
U 1 1
P 4600 2625
F 0 "#PWR022" H 4600 2375 50  0001 C CNN
F 1 "GND" H 4600 2475 50  0000 C CNN
F 2 "" H 4600 2625 50  0001 C CNN
F 3 "" H 4600 2625 50  0001 C CNN
	1    4600 2625
	1    0    0    -1  
$EndComp
$Comp
L power:+5V #PWR021
U 1 1
P 4600 2425
F 0 "#PWR021" H 4600 2275 50  0001 C CNN
F 1 "+5V" H 4600 2565 50  0000 C CNN
F 2 "" H 4600 2425 50  0001 C CNN
F 3 "" H 4600 2425 50  0001 C CNN
	1    4600 2425
	1    0    0    -1  
$EndComp
Wire Wire Line
	4600 2425 4600 2475
Wire Wire Line
	4600 2475 4650 2475
Wire Wire Line
	4650 2575 4600 2575
Wire Wire Line
	4600 2575 4600 2625
$EndSCHEMATC
